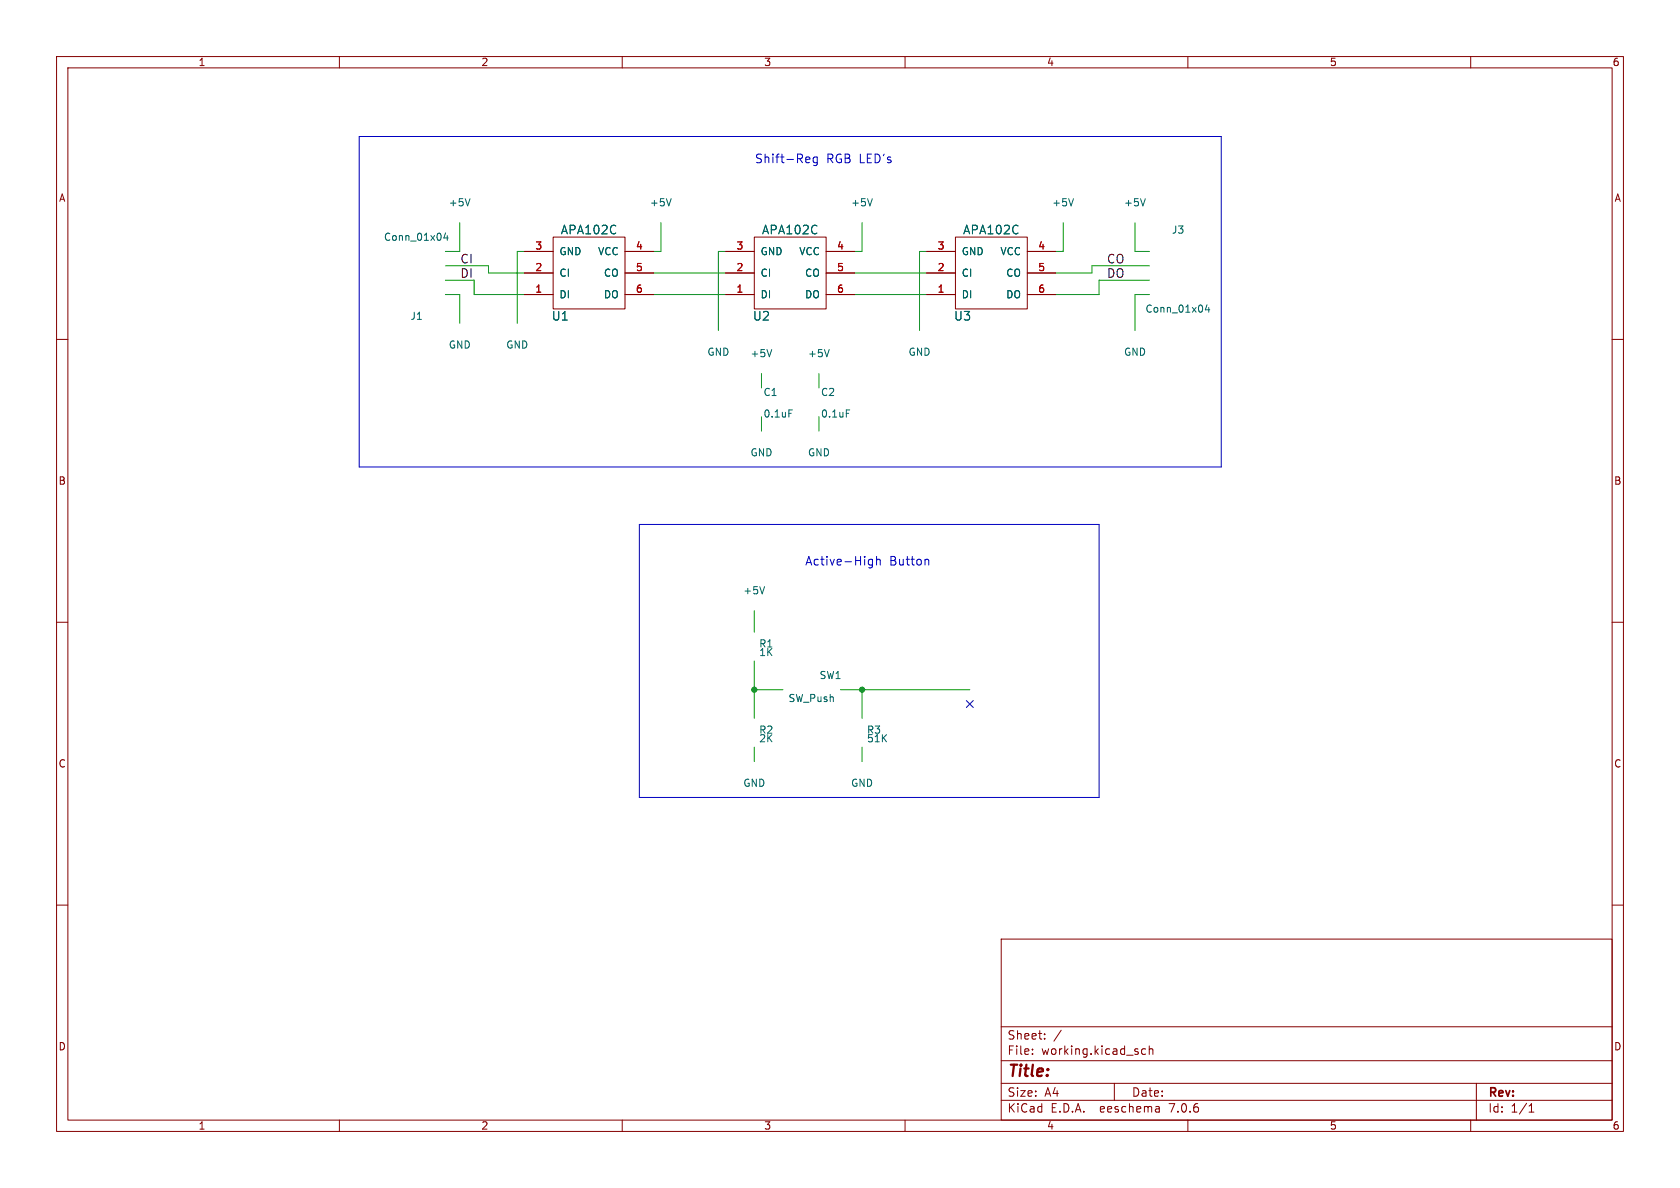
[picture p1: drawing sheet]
<svg xmlns="http://www.w3.org/2000/svg" width="297mm" height="210mm" viewBox="0 0 297 210" stroke-linecap="round" stroke-linejoin="round" font-family="sans-serif">
<g fill="none" stroke="#840000" stroke-width=".18">
<path d="M10 10h277v190h-277zM12 12h273v186h-273zM60 10v2M110 10v2M160 10v2M210 10v2M260 10v2M10 60h2M92.7 52.1h5.1M92.7 48.3h5.1M92.7 44.5h5.1M97.8 41.9h12.7v12.7h-12.7z"/>
<path d="M110.5 52.1h5.1M110.5 48.3h5.1M110.5 44.5h5.1M128.3 52.1h5M128.3 48.3h5M128.3 44.5h5M133.3 41.9h12.7v12.7h-12.7zM146 52.1h5.1M146 48.3h5.1M146 44.5h5.1M163.8 52.1h5.1M163.8 48.3h5.1"/>
<path d="M163.8 44.5h5.1M168.9 41.9h12.7v12.7h-12.7zM181.6 52.1h5.1M181.6 48.3h5.1M181.6 44.5h5.1M285 60h2M10 110h2M285 110h2M10 160h2M285 160h2M177 166h108v32h-108zM60 198v2"/>
<path d="M110 198v2M160 198v2M177 194.5h108M177 191.5h108M177 187.5h108M177 181.5h108M182.5 186.3v.1M182.5 185.5v.1M184.7 183.6v.1M184.7 182.8v.1M187.6 182.1l-1.3 2M197 191.5v3"/>
<path d="M202.5 185.5l-.4-.1-.3 .3v.4l.2 .2h.5M203.2 185.5l.2-.1 .3 .1 .1 .9M203.2 184.9v1.5M204.9 195.7l.1 .9M205 196.5l-.2 .1M205 196h-.2M210 198v2M260 198v2M261 191.5v6.5M270.3 196.6h.9M270.3 195.5l.4-.4v1.5"/>
</g>
<path d="M63.5 24.1h152.4v58.5h-152.4zM142.7 27.7l.4 .1 .1 .3-.8 .2M143.1 28.7l-.4 .1M144.5 27.8l-.5-.1-.2 .3v.5l.1 .2h.6M144.5 27.7v1.3l-.3 .3-.4-.1M113 92.7h81.3v48.3h-81.3zM153.7 99.8h.5M153.7 98.9h.5M154.2 98.9v1.2l-.2 .3-.4-.1M155 99l.2-.1h.3l.1 1M155 98.4v1.5M163.7 98.9h.3l.2 .2v.8" fill="none" stroke="#0000c2" stroke-width=".18"/>
<g fill="none" stroke="#009600" stroke-width=".18">
<path d="M81.3 39.4v5.1h-2.6M116.8 39.4v5.1h-1.2M152.4 39.4v5.1h-1.3M188 39.4v5.1h-1.3M200.7 39.4v5.1h2.5M78.7 49.5h5.1v2.6h8.9M78.7 52.1h2.6v5.1M78.7 47h7.7v1.3h6.3M92.7 44.5h-1.3v12.7M115.6 52.1h12.7M115.6 48.3h12.7M128.3 44.5h-1.3v13.9"/>
<path d="M151.1 52.1h12.7M151.1 48.3h12.7M163.8 44.5h-1.2v13.9M203.2 49.5h-8.9v2.6h-7.6M203.2 52.1h-2.5v6.3M203.2 47h-10.2v1.3h-6.3M134.6 66v2.6M134.6 73.7v2.5M144.8 66v2.6M144.8 73.7v2.5M133.3 108v3.8M133.3 116.8v10.2"/>
<path d="M133.3 121.9h5.1M133.3 132.1v2.5M148.6 121.9h22.8M152.4 121.9v5.1M152.4 132.1v2.5"/>
</g>
<path d="M170.8 123.9l1.3 1.2M172.1 123.9l-1.3 1.2" fill="none" stroke="#000084" stroke-width=".18"/>
<g fill="none" stroke="#006464" stroke-width=".18">
<path d="M83.1 35.1l-.4 1.3M118.7 35.1l-.5 1.3M154.2 35.1l-.4 1.3M189.8 35.1l-.4 1.3M202.5 35.1l-.4 1.3M78.8 41.2l-.3 .9h.8M79.1 41.6v.9M213.4 53.9l-.3 .9h.8M213.7 54.3v.9M136.4 61.8l-.4 1.3M139.5 72.5h.6M146.6 61.8l-.4 1.3"/>
<path d="M149.6 72.5h.6M135.2 103.7l-.5 1.3"/>
</g>
<g fill="#009600" stroke="#009600" stroke-width=".18">
<circle cx="133.3" cy="121.9" r=".46"/>
<circle cx="152.4" cy="121.9" r=".46"/>
</g>
<text font-size="2.8" fill="#840000" x="178" y="190.9">Title:</text>
<g font-size="2.1" fill="#0000c2">
<text x="133.3" y="29">Shift-Reg</text>
<text x="146.1" y="29">RGB LED's</text>
<text x="142.2" y="100.1">Active-High</text>
<text x="157.2" y="100.1">Button</text>
</g>
<g font-size="2.1" fill="#006464">
<text x="99.1" y="41.6">APA102C</text>
<text x="134.6" y="41.6">APA102C</text>
<text x="170.2" y="41.6">APA102C</text>
<text x="97.5" y="56.9">U1</text>
<text x="133" y="56.9">U2</text>
<text x="168.6" y="56.9">U3</text>
</g>
<g font-size="2.1" fill="#0f0f0f">
<text x="81.3" y="46.7">CI</text>
<text x="195.6" y="46.7">CO</text>
<text x="81.3" y="49.2">DI</text>
<text x="195.6" y="49.2">DO</text>
</g>
<g font-size="2.1" fill="#840000">
<text x="178" y="184">Sheet:</text>
<text x="178" y="186.7">File:</text>
<text x="184.1" y="186.7">working.kicad_sch</text>
<text x="178" y="196.9">KiCad</text>
<text x="178" y="194.1">Size:</text>
<text x="184.7" y="194.1">A4</text>
<text x="185.7" y="196.9">E.D.A.</text>
<text x="194.6" y="196.9">eeschema</text>
<text x="200" y="194.1">Date:</text>
<text x="207" y="196.9">7.0.6</text>
<text x="263" y="194.3">Rev:</text>
<text x="263" y="196.9">Id:</text>
<text x="267.1" y="196.9">1/1</text>
</g>
<g font-size="1.8" fill="#840000">
<text x="35" y="11.9">1</text>
<text x="85" y="11.9">2</text>
<text x="135" y="11.9">3</text>
<text x="185" y="11.9">4</text>
<text x="235" y="11.9">5</text>
<text x="285" y="11.9">6</text>
<text x="10.3" y="35.9">A</text>
<text x="285.3" y="35.9">A</text>
<text x="10.3" y="85.9">B</text>
<text x="285.3" y="85.9">B</text>
<text x="10.3" y="135.9">C</text>
<text x="285.3" y="135.9">C</text>
<text x="10.3" y="185.9">D</text>
<text x="285.3" y="185.9">D</text>
<text x="35" y="199.9">1</text>
<text x="85" y="199.9">2</text>
<text x="135" y="199.9">3</text>
<text x="185" y="199.9">4</text>
<text x="235" y="199.9">5</text>
<text x="285" y="199.9">6</text>
</g>
<g font-size="1.8" fill="#006464">
<text x="79.2" y="36.7">+5V</text>
<text x="114.8" y="36.7">+5V</text>
<text x="150.4" y="36.7">+5V</text>
<text x="185.9" y="36.7">+5V</text>
<text x="198.6" y="36.7">+5V</text>
<text x="207.1" y="41.5">J3</text>
<text x="67.8" y="42.8">Conn_01x04</text>
<text x="98.8" y="45.3">GND</text>
<text x="105.6" y="45.3">VCC</text>
<text x="134.4" y="45.3">GND</text>
<text x="141.2" y="45.3">VCC</text>
<text x="169.9" y="45.3">GND</text>
<text x="176.8" y="45.3">VCC</text>
<text x="98.8" y="52.9">DI</text>
<text x="98.8" y="49.1">CI</text>
<text x="106.7" y="49.1">CO</text>
<text x="106.7" y="52.9">DO</text>
<text x="134.4" y="52.9">DI</text>
<text x="134.4" y="49.1">CI</text>
<text x="142.2" y="49.1">CO</text>
<text x="142.2" y="52.9">DO</text>
<text x="169.9" y="52.9">DI</text>
<text x="169.9" y="49.1">CI</text>
<text x="177.8" y="49.1">CO</text>
<text x="177.8" y="52.9">DO</text>
<text x="72.5" y="56.7">J1</text>
<text x="202.4" y="55.5">Conn_01x04</text>
<text x="79.2" y="61.8">GND</text>
<text x="89.4" y="61.8">GND</text>
<text x="125" y="63.1">GND</text>
<text x="132.6" y="63.3">+5V</text>
<text x="142.7" y="63.3">+5V</text>
<text x="160.5" y="63.1">GND</text>
<text x="198.6" y="63.1">GND</text>
<text x="134.9" y="70.2">C1</text>
<text x="145" y="70.2">C2</text>
<text x="134.9" y="74">0.1uF</text>
<text x="145" y="74">0.1uF</text>
<text x="132.6" y="80.9">GND</text>
<text x="142.7" y="80.9">GND</text>
<text x="131.3" y="105.3">+5V</text>
<text x="134.1" y="114.7">R1</text>
<text x="134.1" y="116.2">1K</text>
<text x="139.3" y="124.3">SW_Push</text>
<text x="144.8" y="120.2">SW1</text>
<text x="134.1" y="129.9">R2</text>
<text x="134.1" y="131.4">2K</text>
<text x="153.2" y="129.9">R3</text>
<text x="153.2" y="131.4">51K</text>
<text x="131.3" y="139.3">GND</text>
<text x="150.4" y="139.3">GND</text>
</g>
<g font-size="1.8" fill="#a90000">
<text x="94.5" y="44.2">3</text>
<text x="112.3" y="44.2">4</text>
<text x="130.1" y="44.2">3</text>
<text x="147.9" y="44.2">4</text>
<text x="165.7" y="44.2">3</text>
<text x="183.4" y="44.2">4</text>
<text x="94.5" y="51.8">1</text>
<text x="94.5" y="48">2</text>
<text x="112.3" y="48">5</text>
<text x="112.3" y="51.8">6</text>
<text x="130.1" y="51.8">1</text>
<text x="130.1" y="48">2</text>
<text x="147.9" y="48">5</text>
<text x="147.9" y="51.8">6</text>
<text x="165.7" y="51.8">1</text>
<text x="165.7" y="48">2</text>
<text x="183.4" y="48">5</text>
<text x="183.4" y="51.8">6</text>
</g>
</svg>
